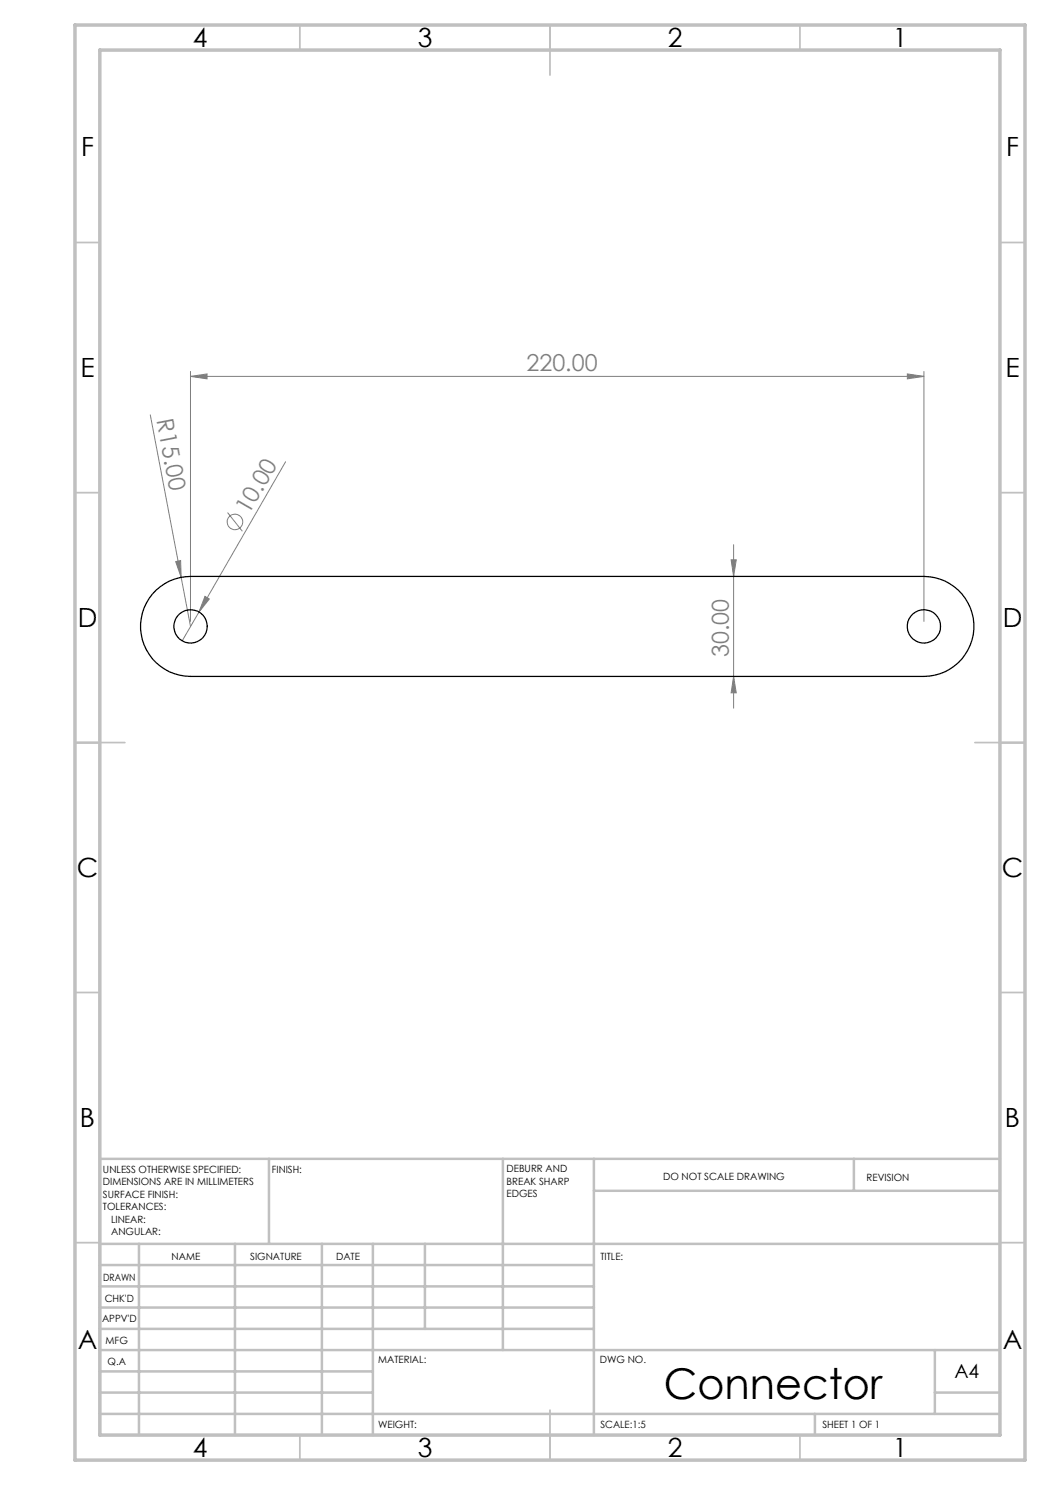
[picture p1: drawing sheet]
<svg xmlns="http://www.w3.org/2000/svg" width="210mm" height="297mm" viewBox="0 0 210 297" stroke-linecap="round" stroke-linejoin="round" font-family="sans-serif">
<g fill="none" stroke="#808080" stroke-width=".2">
<path d="M38.1 75.3l3.3-.5v1zM38.1 74.3v50M38.1 75.3h146.7M181.5 74.8l3.3 .5-3.3 .5zM184.8 74.3v50M30.1 83l8 42.3M57.1 92.4l-17.3 30M35.1 112.3l1-.2 .1 3.4zM41 119.3l.9 .5-2.1 2.6zM45.5 102.5l3 3.8M146.2 112h1l-.5 3.3zM146.7 108.9v32.7"/>
<path d="M39.8 122.4l-3.4 5.8M146.7 135.3l.5 3.3h-1z"/>
<circle cx="47" cy="104.4" r="1.56"/>
</g>
<g fill="none" stroke="#c0c0c0" stroke-width=".35">
<path d="M60 5v5M110 5v10M160 5v5M15 48.5h5M200 48.5h5M15 98.5h5M200 98.5h5M15 148.5h10M195 148.5h10M15 198.5h5M200 198.5h5M15 248.5h5"/>
<path d="M200 248.5h5M60 287v5M110 282v10M160 287v5"/>
</g>
<g fill="none" stroke="#c0c0c0" stroke-width=".5">
<path d="M53.8 231.8v17M100.6 231.8v38.2M118.8 231.8v55.2M118.8 238.2h81.2M170.8 231.8v6.4M200 231.8h-180v55.2M20 248.8h180M20 257.3h98.8M20 253h98.8M27.8 248.8v38.2M47 248.8v38.2M64.4 248.8v38.2"/>
<path d="M74.6 248.8v38.2M85 248.8v17M20 265.8h98.8M20 261.5h98.8M20 278.5h54.6M20 274.3h54.6M20 270h180M187 278.5h13M187 270v12.8M20 282.8h180M163 282.8v4.2"/>
</g>
<path d="M15 5h190v287h-190zM20 10h180v277h-180z" fill="none" stroke="#c0c0c0" stroke-width=".7"/>
<g fill="#808080">
<path d="M35.1 112.3l1-.2 .1 3.4z"/>
<path d="M41 119.3l.9 .5-2.1 2.6z"/>
<path d="M181.5 74.8l3.3 .5-3.3 .5zM38.1 75.3l3.3-.5v1z"/>
<path d="M146.2 112h1l-.5 3.3zM146.7 135.3l.5 3.3h-1z"/>
</g>
<g fill="none" stroke="#000" stroke-width=".25">
<path d="M31.2 118a9.9 9.9 0 0 1 6.9-2.7h146.7a10 10 0 0 1 10 10 10 10 0 0 1-10 10h-146.7a10 10 0 0 1-9.3-6.3 10 10 0 0 1 2.4-11z"/>
<circle cx="38.1" cy="125.3" r="3.3"/>
<circle cx="184.8" cy="125.3" r="3.3"/>
</g>
<text font-size="8.5" x="132.8" y="279.7">Connector</text>
<g font-size="5.3">
<text x="38.5" y="9.5">4</text>
<text x="83.5" y="9.5">3</text>
<text x="133.6" y="9.5">2</text>
<text x="178.6" y="9.5">1</text>
<text x="16.2" y="31.3">F</text>
<text x="201.2" y="31.3">F</text>
<text x="16.1" y="75.5">E</text>
<text x="201.1" y="75.5">E</text>
<text x="15.5" y="125.5">D</text>
<text x="200.5" y="125.5">D</text>
<text x="15.4" y="175.5">C</text>
<text x="200.4" y="175.5">C</text>
<text x="16" y="225.5">B</text>
<text x="201" y="225.5">B</text>
<text x="15.5" y="269.8">A</text>
<text x="200.5" y="269.8">A</text>
<text x="38.5" y="291.5">4</text>
<text x="83.5" y="291.5">3</text>
<text x="133.6" y="291.5">2</text>
<text x="178.6" y="291.5">1</text>
</g>
<g font-size="4.7" fill="#808080">
<text x="105.3" y="74.3">220.00</text>
<text x="31.3" y="84" transform="rotate(79 31.3 84)">R15.00</text>
<text x="49.8" y="103" transform="rotate(-60 49.8 103)">10.00</text>
<text x="145.7" y="131.4" transform="rotate(-90 145.7 131.4)">30.00</text>
</g>
<text font-size="3.9" x="190.9" y="275.5">A4</text>
<g font-size="2">
<text x="20.6" y="234.6">UNLESS OTHERWISE SPECIFIED:</text>
<text x="20.6" y="237.1">DIMENSIONS ARE IN MILLIMETERS</text>
<text x="20.6" y="239.6">SURFACE FINISH:</text>
<text x="54.4" y="234.6">FINISH:</text>
<text x="101.3" y="234.5">DEBURR AND</text>
<text x="101.3" y="237">BREAK SHARP</text>
<text x="101.3" y="239.5">EDGES</text>
<text x="132.6" y="236">DO NOT SCALE DRAWING</text>
<text x="173.3" y="236.2">REVISION</text>
<text x="20.6" y="242.1">TOLERANCES:</text>
<text x="22.2" y="244.6">LINEAR:</text>
<text x="22.2" y="247.1">ANGULAR:</text>
<text x="34.3" y="252">NAME</text>
<text x="50" y="251.9">SIGNATURE</text>
<text x="67.2" y="251.9">DATE</text>
<text x="120.1" y="251.9">TITLE:</text>
<text x="20.6" y="256.1">DRAWN</text>
<text x="20.9" y="260.3">CHK'D</text>
<text x="20.4" y="264.4">APPV'D</text>
<text x="21.1" y="268.8">MFG</text>
<text x="21.5" y="273">Q.A</text>
<text x="75.6" y="272.5">MATERIAL:</text>
<text x="120" y="272.5">DWG NO.</text>
<text x="75.6" y="285.5">WEIGHT:</text>
<text x="120.1" y="285.6">SCALE:1:5</text>
<text x="164.5" y="285.6">SHEET 1 OF 1</text>
</g>
</svg>
